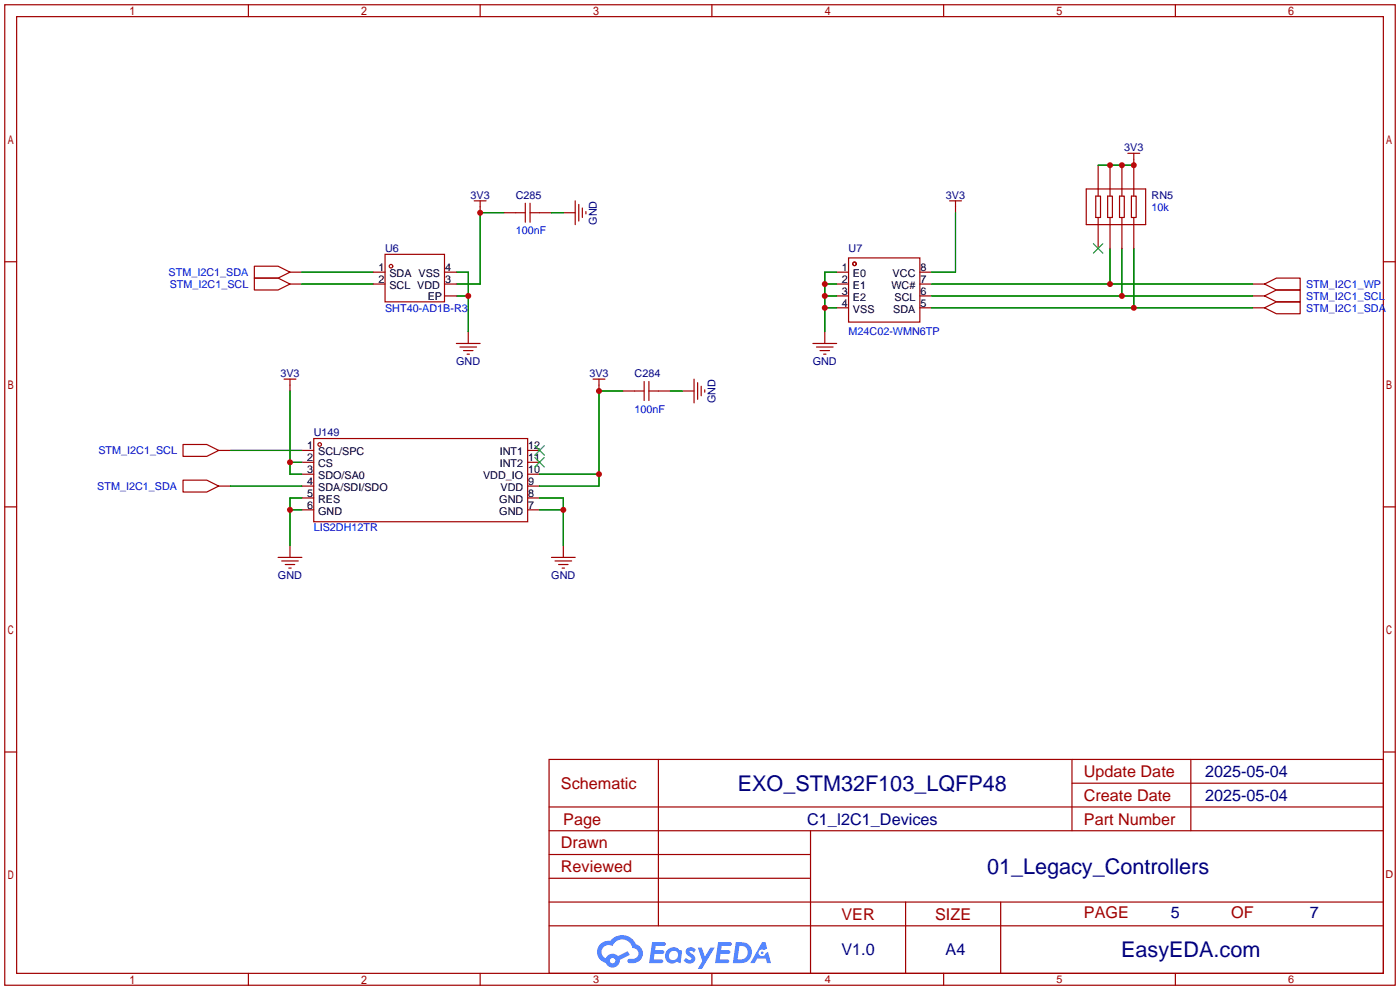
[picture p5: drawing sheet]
<svg xmlns="http://www.w3.org/2000/svg" width="299mm" height="212mm" viewBox="0 0 299 212" stroke-linecap="round" stroke-linejoin="round" font-family="sans-serif">
<g fill="none" stroke="#a10000" stroke-width=".25">
<path d="M1 1h297.2v209.6h-297.2zM3.6 3.6h292.1v204.4h-292.1zM53.1 1v2.6M102.6 1v2.6M152.1 1v2.6M201.7 1v2.6M251.2 1v2.6M1 55.9h2.6M295.7 55.9h2.5M1 108.3h2.6M295.7 108.3h2.5M1 160.7h2.6"/>
<path d="M117.3 162.3h178.4v45.7h-178.4zM117.3 177.5h178.4M117.3 172.5h178.4M140.7 162.3v35.6M173.2 177.5v30.5M229.1 162.3v15.2M229.1 167.4h66.6M254.5 162.3v15.2M295.7 160.7h2.5M117.3 182.6h55.9M117.3 197.9h178.4M117.3 192.8h178.4"/>
<path d="M117.3 187.7h55.9M193.5 192.8v15.2M213.9 192.8v15.2M53.1 208v2.6M102.6 208v2.6M152.1 208v2.6M201.7 208v2.6M251.2 208v2.6"/>
</g>
<g fill="#5487ff">
<path d="M146.9 202.7a1.3 1.3 0 0 1 1.8 .3l-.4 .6a.54 .54 0 0 0-.9-.2l.1 .2a1.34 1.34 0 0 1 1 1.8 1.47 1.47 0 0 1-2.4-.1l.5-.6 .8 .5a.31 .31 0 0 0 .4-.3 .31 .31 0 0 0-.3-.4 1.12 1.12 0 0 1-.6-1.8z"/>
<path d="M149.1 202.5h.9l.6 2 1.2-2h.9l-2.7 4.6h-.9l1-1.7z"/>
<path d="M139.4 201.4h1.6a1.31 1.31 0 0 1 1.2 .2 .4 .4 0 0 1-.3 .5l-1.8 .1-.1 .9h1.6a.4 .4 0 0 1 .4 .4 .4 .4 0 0 1-.4 .4h-1.7l-.2 1.2h1.4a.46 .46 0 0 1 .5 0 .46 .46 0 0 1 .1 .5l-.3 .2h-2.7z"/>
<path d="M153.5 201.4h1.6a1.32 1.32 0 0 1 1.2 .2 .39 .39 0 0 1-.3 .5l-1.8 .1-.1 .9h1.7a.4 .4 0 0 1 .3 .4 .4 .4 0 0 1-.4 .4h-1.7l-.2 1.2h1.4a.46 .46 0 0 1 .5 0 .46 .46 0 0 1 .1 .5l-.3 .2h-2.7z"/>
<path d="M162.9 201.4h.7l.4 1.3-.7 .4a.75 .75 0 0 0-1.1 .3 .75 .75 0 0 0 .5 1 .75 .75 0 0 0 .9-.7l.5-.2 .7 2.3h-.9l-.2-.9h-1.9l-.5 .9h-.9z"/>
<path d="M157.3 201.4l-.7 4.4h1.5a2.27 2.27 0 0 0 2.6-2.2 2.27 2.27 0 0 0-2.7-2.2zM158 202.1a1.5 1.5 0 0 1 1.8 1.6 1.5 1.5 0 0 1-1.9 1.4h-.3z"/>
<path d="M142.7 203a1.6 1.6 0 0 0-.3 2.3 1.6 1.6 0 0 0 2.3 .2l.8 .3 .3-2.4-.2-.3-.4-.1a1.58 1.58 0 0 0-2.5 0zM143.3 203.5a.98 .98 0 0 1 1.6 .4 .98 .98 0 0 1-1.1 1.3 .94 .94 0 0 1-.8-.7 .94 .94 0 0 1 .3-1z"/>
<path d="M128.3 201.8a2.37 2.37 0 0 0 1.2 4 1.54 1.54 0 0 0 1.7 1 1.54 1.54 0 0 0 1.3-1.6l2.1-1.1-.5-.8-2 1a1.57 1.57 0 0 0-2.6 .5 1.5 1.5 0 0 1-.8-2.1 1.5 1.5 0 0 1 2.2-.5 2.23 2.23 0 0 1 2.3-1.4 2.23 2.23 0 0 1 2 1.8 1.16 1.16 0 0 1 1.2 1.1 1.16 1.16 0 0 1-1.1 1.2h-.6a.47 .47 0 0 0-.6 .4 .47 .47 0 0 0 .4 .5 2.17 2.17 0 0 0 2.5-.9 2.17 2.17 0 0 0-.3-2.7l-.8-.4a3.2 3.2 0 0 0-5.5-.7l-1.1 .1zM130.4 205.3a.58 .58 0 0 1 1.1 0 .58 .58 0 0 1-1.1 0z"/>
<circle cx="162.9" cy="203.6" r=".28"/>
</g>
<g fill="none" stroke="#a10000" stroke-width=".25">
<path d="M234.7 35.3v6.6M237.2 35.3v6.6M239.8 35.3v6.6M241 32.8h2.6M242.3 32.8v9.1M54.4 59.4h5l2.6 1.3-2.6 1.3h-5zM54.4 56.9h5l2.6 1.3-2.6 1.2h-5zM62 58.2h2.5M79.8 58.2h2.5M82.3 54.4h12.7v10.1h-12.7zM95 58.2h2.5M101.3 42.9h2.6"/>
<path d="M102.6 42.9v2.6M107.7 45.5h4.6M112.3 43.4v4.1M113.3 45.5h4.6M113.3 43.4v4.1M120.4 45.5h2.5M122.9 42.9v5.1M123.7 43.7v3.5M124.5 44.4v2.1M125.2 45.2v.5M178.8 58.2h2.6M181.4 55.1h15.2v13.7h-15.2z"/>
<path d="M196.6 58.2h2.5M202.9 42.9h2.6M204.2 42.9v2.6M232.2 40.4h12.7v7.6h-12.7zM234.2 41.9h1v4.6h-1zM234.7 46.5v6.6M236.7 41.9h1v4.6h-1zM237.2 46.5v6.6M239.3 41.9h1v4.6h-1zM239.8 46.5v6.6M241.8 41.9h1v4.6h-1zM242.3 46.5v6.6"/>
<path d="M62 60.7h2.5M79.8 60.7h2.5M95 60.7h2.5M95 63.2h2.5M97.5 73.4h5.1M98.3 74.2h3.6M99.1 74.9h2M99.8 75.7h.5M100.1 70.9v2.5M173.7 73.4h5.1M174.5 74.2h3.6M175.3 74.9h2"/>
<path d="M176 75.7h.5M176.3 70.9v2.5M178.8 60.7h2.6M178.8 63.2h2.6M178.8 65.8h2.6M196.6 60.7h2.5M196.6 63.2h2.5M196.6 65.8h2.5M267.7 60.7h2.6M267.7 63.2h2.6M267.7 65.8h2.6M270.3 65.8l2.5-1.3h5.1v2.6h-5.1z"/>
<path d="M270.3 63.2l2.5-1.2h5.1v2.5h-5.1zM270.3 60.7l2.5-1.3h5.1v2.6h-5.1zM39.1 95h5.1l2.5 1.3-2.5 1.2h-5.1zM46.7 96.3h2.6M60.7 81h2.5M62 81v2.6M64.5 96.3h2.6M64.5 98.8h2.6M67.1 93.7h45.7v17.8h-45.7zM112.8 96.3h2.5M112.8 98.8h2.5M126.7 81h2.6"/>
<path d="M128 81v2.6M133.1 83.6h4.6M137.7 81.5v4.1M138.7 83.6h4.6M138.7 81.5v4.1M145.8 83.6h2.5M148.3 81v5.1M149.1 81.8v3.5M149.9 82.5v2.1M150.6 83.3v.5M39.1 102.6h5.1l2.5 1.3-2.5 1.3h-5.1zM46.7 103.9h2.6"/>
<path d="M59.4 119.1h5.1M60.2 119.9h3.6M62 116.6v2.5M64.5 101.3h2.6M64.5 103.9h2.6M64.5 106.4h2.6M64.5 109h2.6M112.8 101.3h2.5M112.8 103.9h2.5M112.8 106.4h2.5M112.8 109h2.5M117.9 119.1h5"/>
<path d="M118.6 119.9h3.6M120.4 116.6v2.5M61 120.6h2M61.7 121.4h.5M119.4 120.6h2M120.1 121.4h.5"/>
<circle cx="83.6" cy="56.9" r=".38"/>
<circle cx="182.6" cy="56.4" r=".38"/>
<circle cx="68.3" cy="95" r=".38"/>
</g>
<g fill="none" stroke="#008700" stroke-width=".25">
<path d="M234.7 35.3h7.6M64.5 58.2h15.3M97.5 58.2h2.6v12.7M107.7 45.5h-5.1v15.2h-5.1M117.9 45.5h2.5M178.8 58.2h-2.5v12.7M204.2 45.5v12.7h-5.1M237.2 53.1v7.6M239.8 53.1v10.1M242.3 53.1v12.7M64.5 60.7h15.3M97.5 63.2h2.6"/>
<path d="M176.3 65.8h2.5M176.3 63.2h2.5M176.3 60.7h2.5M199.1 65.8h68.6M199.1 63.2h68.6M199.1 60.7h68.6M49.3 96.3h15.2M62 83.6v17.7h2.5M62 98.8h2.5M133.1 83.6h-5.1v20.3h-12.7M143.3 83.6h2.5M49.3 103.9h15.2"/>
<path d="M62 109h2.5M64.5 106.4h-2.5v10.2M115.3 101.3h12.7M115.3 109h5.1M115.3 106.4h5.1v10.2"/>
</g>
<path d="M233.7 52.1l2 2M235.7 52.1l-2 2M114.3 97.8l2 2M114.3 95.2l2 2.1M116.3 97.8l-2 2M116.3 95.2l-2 2.1" fill="none" stroke="#3c3" stroke-width=".25"/>
<g fill="#c00">
<circle cx="242.3" cy="65.8" r=".63"/>
<circle cx="239.8" cy="63.2" r=".63"/>
<circle cx="237.2" cy="60.7" r=".63"/>
<circle cx="176.3" cy="60.7" r=".63"/>
<circle cx="176.3" cy="63.2" r=".63"/>
<circle cx="176.3" cy="65.8" r=".63"/>
<circle cx="128" cy="101.3" r=".63"/>
<circle cx="128" cy="83.6" r=".63"/>
<circle cx="120.4" cy="109" r=".63"/>
<circle cx="62" cy="109" r=".63"/>
<circle cx="102.6" cy="45.5" r=".63"/>
<circle cx="100.1" cy="63.2" r=".63"/>
<circle cx="242.3" cy="35.3" r=".63"/>
<circle cx="239.8" cy="35.3" r=".63"/>
<circle cx="237.2" cy="35.3" r=".63"/>
<circle cx="62" cy="98.8" r=".63"/>
</g>
<g font-size="4.6" fill="#000080">
<text x="157.7" y="169">EXO_STM32F103_LQFP48</text>
<text x="211" y="186.8">01_Legacy_Controllers</text>
<text x="239.6" y="204.6">EasyEDA.com</text>
</g>
<g font-size="3.5" fill="#a00000">
<text x="231.6" y="166.1">Update Date</text>
<text x="119.9" y="168.6">Schematic</text>
<text x="231.6" y="171.1">Create Date</text>
<text x="120.4" y="176.2">Page</text>
<text x="231.6" y="176.2">Part Number</text>
<text x="119.9" y="181.3">Drawn</text>
<text x="119.9" y="186.4">Reviewed</text>
<text x="179.8" y="196.5">VER</text>
<text x="199.9" y="196.5">SIZE</text>
<text x="231.6" y="196.3">PAGE</text>
<text x="263.1" y="196.3">OF</text>
</g>
<g font-size="3.5" fill="#000080">
<text x="257.6" y="166.1">2025-05-04</text>
<text x="257.6" y="171.1">2025-05-04</text>
<text x="172.5" y="176.2">C1_I2C1_Devices</text>
<text x="250.2" y="196.3">5</text>
<text x="280" y="196.3">7</text>
<text x="179.8" y="204.2">V1.0</text>
<text x="202.1" y="204.2">A4</text>
</g>
<g font-size="2.3" fill="#000080">
<text x="240.3" y="32.3">3V3</text>
<text x="100.6" y="42.5">3V3</text>
<text x="110.2" y="42.5">C285</text>
<text x="202.2" y="42.5">3V3</text>
<text x="246.1" y="42.5">RN5</text>
<text x="82.3" y="53.9">U6</text>
<text x="127.6" y="48" transform="rotate(-90 127.6 48)">GND</text>
<text x="181.4" y="53.9">U7</text>
<text x="59.9" y="80.6">3V3</text>
<text x="97.5" y="78">GND</text>
<text x="126" y="80.6">3V3</text>
<text x="135.6" y="80.6">C284</text>
<text x="173.7" y="78">GND</text>
<text x="153" y="86.1" transform="rotate(-90 153 86.1)">GND</text>
<text x="67.1" y="93.3">U149</text>
<text x="59.4" y="123.7">GND</text>
<text x="117.8" y="123.7">GND</text>
</g>
<g font-size="2.3" fill="#00f">
<text x="246.1" y="45">10k</text>
<text x="110.2" y="50.1">100nF</text>
<text x="36" y="59">STM_I2C1_SDA</text>
<text x="36.3" y="61.5">STM_I2C1_SCL</text>
<text x="279.1" y="64.1">STM_I2C1_SCL</text>
<text x="279.1" y="61.5">STM_I2C1_WP</text>
<text x="82.3" y="66.6">SHT40-AD1B-R3</text>
<text x="181.4" y="71.7">M24C02-WMN6TP</text>
<text x="279.1" y="66.6">STM_I2C1_SDA</text>
<text x="135.6" y="88.2">100nF</text>
<text x="21" y="97.1">STM_I2C1_SCL</text>
<text x="20.8" y="104.7">STM_I2C1_SDA</text>
<text x="67.1" y="113.6">LIS2DH12TR</text>
</g>
<g font-size="2.3">
<text x="80.9" y="57.9">1</text>
<text x="83.2" y="59.2">SDA VSS</text>
<text x="95.1" y="57.9">4</text>
<text x="179.9" y="57.9">1</text>
<text x="182.3" y="59.2">E0</text>
<text x="190.8" y="59.2">VCC</text>
<text x="196.7" y="57.9">8</text>
<text x="80.9" y="60.5">2</text>
<text x="83.2" y="61.7">SCL VDD</text>
<text x="91.4" y="64">EP</text>
<text x="95.1" y="60.5">3</text>
<text x="179.9" y="60.5">2</text>
<text x="179.9" y="63">3</text>
<text x="179.9" y="65.6">4</text>
<text x="182.3" y="61.7">E1</text>
<text x="182.3" y="64.3">E2</text>
<text x="190.5" y="61.7">WC#</text>
<text x="191.2" y="64.3">SCL</text>
<text x="196.7" y="65.6">5</text>
<text x="196.7" y="63">6</text>
<text x="196.7" y="60.5">7</text>
<text x="182.3" y="66.8">VSS</text>
<text x="190.9" y="66.8">SDA</text>
<text x="65.6" y="96">1</text>
<text x="65.6" y="98.6">2</text>
<text x="65.6" y="101.1">3</text>
<text x="68" y="97.3">SCL/SPC</text>
<text x="68" y="99.8">CS</text>
<text x="106.8" y="99.8">INT2</text>
<text x="106.8" y="97.3">INT1</text>
<text x="112.9" y="101.1">10</text>
<text x="112.9" y="98.6">11</text>
<text x="112.9" y="96">12</text>
<text x="65.6" y="103.7">4</text>
<text x="65.6" y="106.2">5</text>
<text x="68" y="102.4">SDO/SA0</text>
<text x="68" y="104.9">SDA/SDI/SDO</text>
<text x="68" y="107.5">RES</text>
<text x="103.2" y="102.4">VDD_IO</text>
<text x="106.7" y="107.5">GND</text>
<text x="107" y="104.9">VDD</text>
<text x="112.9" y="106.2">8</text>
<text x="112.9" y="103.7">9</text>
<text x="65.6" y="108.7">6</text>
<text x="68" y="110">GND</text>
<text x="106.7" y="110">GND</text>
<text x="112.9" y="108.7">7</text>
</g>
<g font-size="2.3" fill="#a00000">
<text x="296.1" y="187.7">D</text>
<text x="126.7" y="210.1">3</text>
<text x="176.3" y="210.1">4</text>
<text x="225.8" y="210.1">5</text>
<text x="275.3" y="210.1">6</text>
</g>
</svg>
